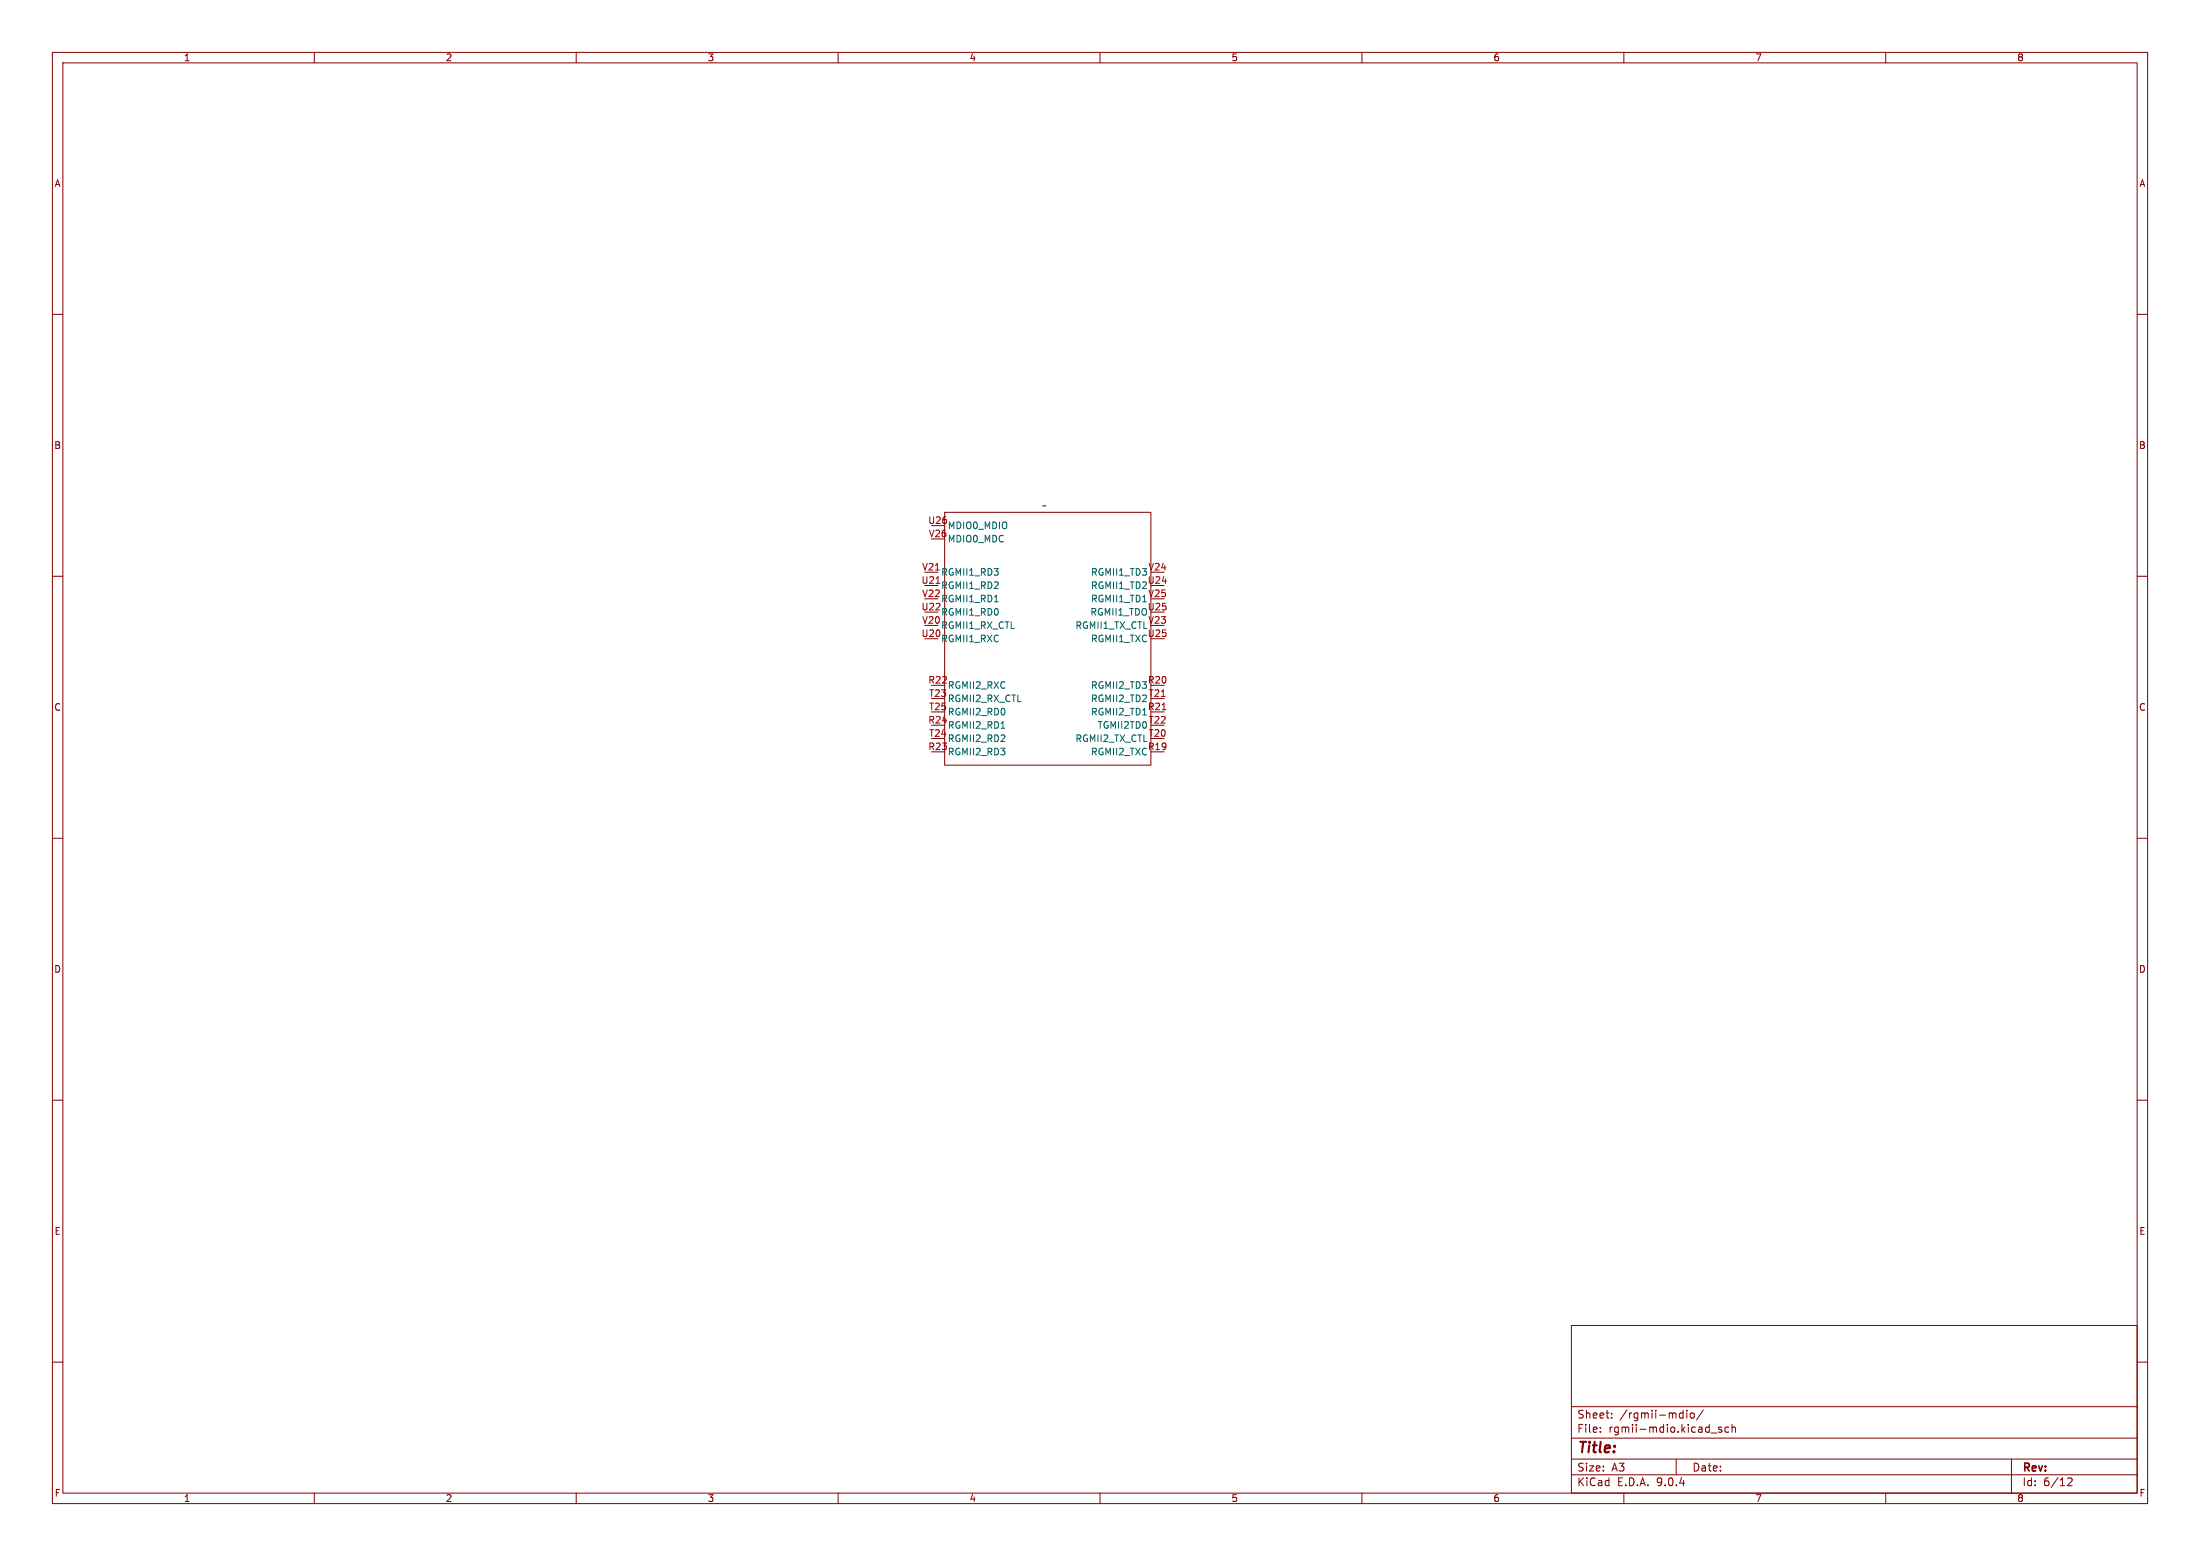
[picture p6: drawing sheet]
<svg xmlns="http://www.w3.org/2000/svg" width="420mm" height="297mm" viewBox="0 0 420 297" stroke-linecap="round" stroke-linejoin="round" font-family="sans-serif">
<g fill="none" stroke="#840000" stroke-width=".19">
<path d="M10 10h400v277h-400zM12 12h396v273h-396zM60 10v2M110 10v2M160 10v2M210 10v2M260 10v2M310 10v2M360 10v2M10 60h2M408 60h2M180.3 97.8h39.4v48.3h-39.4z"/>
<path d="M10 110h2M408 110h2M10 160h2M408 160h2M10 210h2M408 210h2M300 253h108v32h-108zM10 260h2M300 278.5h108M300 274.5h108M300 268.5h108M305.5 273.2v.2"/>
<path d="M305.5 272.5v.1M307.7 270.5v.2M307.7 269.8v.1M320 278.5v3M320.9 269.7l.4 .1M321.3 269.2v1.5M321.3 270.6l-.4 .1M322 269.2v.1M322 269.7v1M322.8 269.8l.4-.1 .2 .3v.4l-.2 .3-.4-.1-.1-.2zM325.2 269.1l-1.3 1.9M326.7 273.5h1.1"/>
<path d="M328.7 272.5l-.4-.1-.2 .2 .1 .2 .5 .2v.3h-.6M330 272.5l-.4-.1-.3 .3 .1 .6h.6M330.7 272.5l.2-.1 .3 .1 .1 .9M330.7 271.9v1.5M384 278.5v6.5M408 260h2M60 285v2M110 285v2M160 285v2M210 285v2M260 285v2M300 281.5h108"/>
<path d="M310 285v2M360 285v2M394.7 282.2l.6-.1 .2 .1 .1 .3-.9 1.1h.9"/>
</g>
<path d="M178.7 111.3h.7M221.9 135.5h.7" fill="none" stroke="#a90000" stroke-width=".19"/>
<path d="M189.8 114.9h.8M191.1 139h.7" fill="none" stroke="#006464" stroke-width=".19"/>
<text font-size="2.8" fill="#840000" x="301" y="277.9">Title:</text>
<g font-size="2.1" fill="#840000">
<text x="301" y="273.7">File:</text>
<text x="301" y="271">Sheet:</text>
<text x="307.1" y="273.7">rgmii-mdio.kicad_sch</text>
<text x="309.2" y="271">/rgmii-mdio/</text>
<text x="301" y="281.1">Size:</text>
<text x="307.6" y="281.1">A3</text>
<text x="323" y="281.1">Date:</text>
<text x="386" y="281.3">Rev:</text>
<text x="301" y="283.9">KiCad</text>
<text x="308.7" y="283.9">E.D.A.</text>
<text x="316.3" y="283.9">9.0.4</text>
<text x="386" y="283.9">Id:</text>
<text x="390.1" y="283.9">6/12</text>
</g>
<g font-size="1.8" fill="#840000">
<text x="35" y="11.9">1</text>
<text x="85" y="11.9">2</text>
<text x="135" y="11.9">3</text>
<text x="185" y="11.9">4</text>
<text x="235" y="11.9">5</text>
<text x="285" y="11.9">6</text>
<text x="335" y="11.9">7</text>
<text x="385" y="11.9">8</text>
<text x="10.3" y="35.9">A</text>
<text x="408.3" y="35.9">A</text>
<text x="10.3" y="85.9">B</text>
<text x="408.2" y="85.9">B</text>
<text x="10.3" y="135.9">C</text>
<text x="408.2" y="135.9">C</text>
<text x="10.3" y="185.9">D</text>
<text x="408.2" y="185.9">D</text>
<text x="10.3" y="235.9">E</text>
<text x="408.3" y="235.9">E</text>
<text x="10.3" y="285.9">F</text>
<text x="35" y="286.9">1</text>
<text x="85" y="286.9">2</text>
<text x="135" y="286.9">3</text>
<text x="185" y="286.9">4</text>
<text x="235" y="286.9">5</text>
<text x="285" y="286.9">6</text>
<text x="335" y="286.9">7</text>
<text x="385" y="286.9">8</text>
<text x="408.3" y="285.9">F</text>
</g>
<g font-size="1.8" fill="#a90000">
<text x="177.1" y="100.1">U26</text>
<text x="177.2" y="102.6">V26</text>
<text x="175.8" y="111.5">U21</text>
<text x="175.9" y="109">V21</text>
<text x="219" y="111.5">U24</text>
<text x="219.1" y="109">V24</text>
<text x="175.8" y="116.6">U22</text>
<text x="175.9" y="114">V22</text>
<text x="175.9" y="119.1">V20</text>
<text x="219" y="116.6">U25</text>
<text x="219.1" y="114">V25</text>
<text x="219.1" y="119.1">V23</text>
<text x="175.8" y="121.7">U20</text>
<text x="219" y="121.7">U25</text>
<text x="177.1" y="130.6">R22</text>
<text x="219" y="130.6">R20</text>
<text x="177.3" y="133.1">T23</text>
<text x="177.3" y="135.6">T25</text>
<text x="219" y="135.6">R21</text>
<text x="219.2" y="133.1">T21</text>
<text x="177.1" y="138.2">R24</text>
<text x="177.1" y="143.3">R23</text>
<text x="177.3" y="140.7">T24</text>
<text x="219" y="143.3">R19</text>
<text x="219.2" y="138.2">T22</text>
<text x="219.2" y="140.7">T20</text>
</g>
<g font-size="1.8" fill="#006464">
<text x="180.8" y="101.2">MDIO0_MDIO</text>
<text x="198.8" y="97.4">~</text>
<text x="180.8" y="103.7">MDIO0_MDC</text>
<text x="179.6" y="110.1">RGMII1_RD3</text>
<text x="179.6" y="112.6">RGMII1_RD2</text>
<text x="208.2" y="110.1">RGMII1_TD3</text>
<text x="208.2" y="112.6">RGMII1_TD2</text>
<text x="179.6" y="115.2">RGMII1_RD1</text>
<text x="179.6" y="117.7">RGMII1_RD0</text>
<text x="208.1" y="117.7">RGMII1_TDO</text>
<text x="208.2" y="115.2">RGMII1_TD1</text>
<text x="179.6" y="120.2">RGMII1_RX_CTL</text>
<text x="179.6" y="122.8">RGMII1_RXC</text>
<text x="205.2" y="120.2">RGMII1_TX_CTL</text>
<text x="208.2" y="122.8">RGMII1_TXC</text>
<text x="180.8" y="131.7">RGMII2_RXC</text>
<text x="208.2" y="131.7">RGMII2_TD3</text>
<text x="180.8" y="134.2">RGMII2_RX_CTL</text>
<text x="180.8" y="136.8">RGMII2_RD0</text>
<text x="208.2" y="134.2">RGMII2_TD2</text>
<text x="208.2" y="136.8">RGMII2_TD1</text>
<text x="180.8" y="139.3">RGMII2_RD1</text>
<text x="180.8" y="141.8">RGMII2_RD2</text>
<text x="205.2" y="141.8">RGMII2_TX_CTL</text>
<text x="209.4" y="139.3">TGMII2TD0</text>
<text x="180.8" y="144.4">RGMII2_RD3</text>
<text x="208.2" y="144.4">RGMII2_TXC</text>
</g>
</svg>
